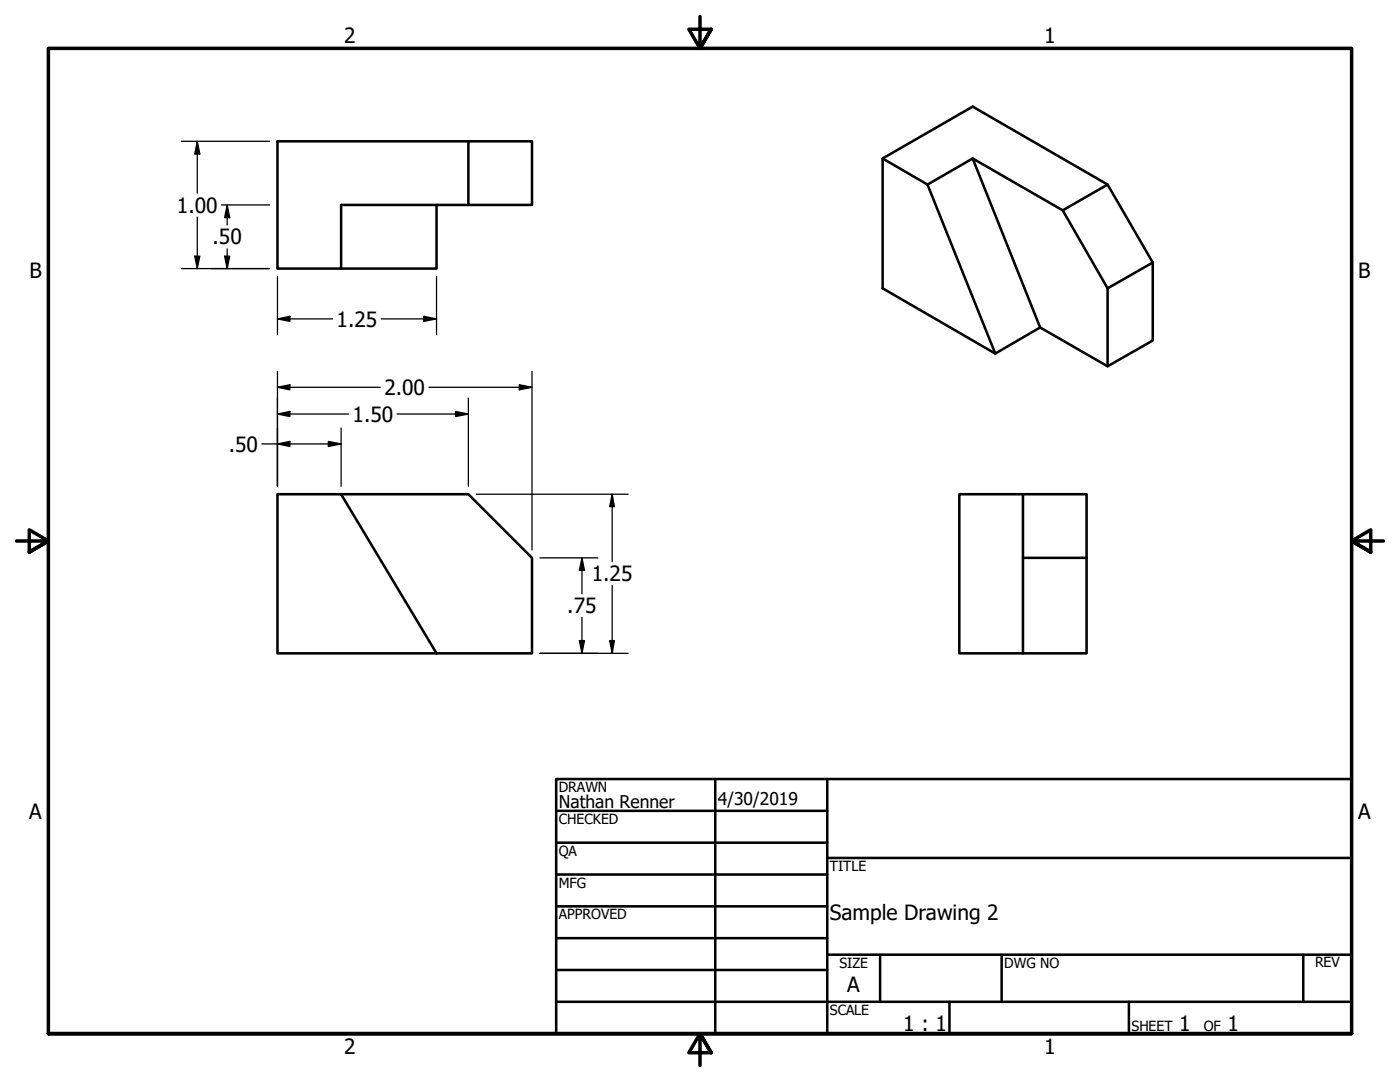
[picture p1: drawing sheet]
<svg xmlns="http://www.w3.org/2000/svg" width="279mm" height="216mm" viewBox="0 0 279 216" stroke-linecap="round" stroke-linejoin="round" font-family="sans-serif">
<!-- layer: Visible (ANSI) -->
<g fill="none" stroke="#000" stroke-width=".51">
<path d="M93.5 28.2v12.7h12.7v-12.7h-50.8v25.4h12.7v-12.7h25.4M176.1 31.6l9 5.2 9-5.2M185.1 36.8l13.5 33.7 9-5.2M221 36.8l-26.9-15.5-18 10.3v25.9l22.5 13M87.1 40.9v12.7h-19M212.1 42l8.9-5.2 9.1 15.6M212.1 42l-18-10.4 13.5 33.7 13.4 7.8M212.1 42l8.9 15.5M221 57.5l9.1-5.1v15.5l-9.1 5.2zM55.4 98.6h12.7l19 31.8h-31.7zM68.1 98.6h25.4l12.7 12.7v19.1h-19.1M204.2 98.6v12.7"/>
<path d="M204.2 111.3h12.7v19.1h-12.7zM216.9 111.3v-12.7h-25.4v31.8h12.7"/>
</g>
<!-- layer: Border (ANSI) -->
<path d="M139.7 3.3v6.4l-2.2-3.9h4.4l-2.2 3.9 2.2-3.9M3.3 107.9h6.4l-3.9-2.2v4.5l3.9-2.3-3.9 2.3M276.1 107.9h-6.4l3.9-2.2v4.5l-3.9-2.3 3.9 2.3M9.7 206.2v-196.5h260v196.5h-260h260M141.9 210.1l-2.2-3.9 2.2 3.9h-4.4l2.2-3.9v6.4" fill="none" stroke="#000" stroke-width=".7"/>
<!-- layer: Title (ANSI) -->
<g fill="none" stroke="#000" stroke-width=".51">
<path d="M111 155.4h158.7v50.8h-158.7zM142.7 155.4v50.8M165.1 155.4v50.8M111 161.8h54.1M111 168.1h54.1M111 174.5h54.1M165.1 171.2h104.6M111 180.8h54.1M111 187.2h54.1M111 193.5h54.1M111 199.9h158.7M165.1 190.5h104.6"/>
<path d="M175.6 190.5v9.4M189.5 199.9v6.3M199.9 190.5v9.4M225.3 199.9v6.3M260.1 190.5v9.4"/>
</g>
<!-- layer: Dimension (ANSI) -->
<g fill="none" stroke="#000" stroke-width=".25">
<path d="M36.2 28.2h17.6M39.4 28.2l.5 2.5h-1zM39.4 28.2v10.3M36.2 53.6h17.6M38.9 51.1h1l-.5 2.5zM39.4 43.3v10.3M44.2 40.9h9.6M44.8 51.1h1l-.5 2.5zM45.3 40.9l.5 2.5h-1zM45.3 40.9v4M45.3 49.7v3.9M55.4 55.2v11.6"/>
<path d="M87.1 55.2v11.6M55.4 77.3l2.4-.5v1zM55.4 63.6l2.4-.5v1zM55.4 74.1v22.9M55.4 77.3h20.5M55.4 63.6h11M76.1 63.6h11M84.6 63.1l2.5 .5-2.5 .5zM85.6 77.3h20.6M93.5 79.4v17.6M103.6 76.8l2.6 .5-2.6 .5zM106.2 74.1v35.6"/>
<path d="M52.3 88.6h15.8M55.4 88.6l2.4-.5v1zM55.4 82.6l2.4-.5v1zM55.4 82.6h14.1M65.5 88.1l2.6 .5-2.6 .5zM68.1 85.4v11.6M79.2 82.6h14.3M90.9 82.1l2.6 .5-2.6 .5zM95.1 98.6h30.2M122.2 98.6l.4 2.5h-.9zM122.2 98.6v13.5M107.8 111.3h11.5"/>
<path d="M116.1 111.3l.5 2.5h-1zM116.1 111.3v7.2M122.2 116.8v13.6M107.8 130.4h17.5M115.6 127.8h1l-.5 2.6zM116.1 123.2v7.2M121.7 127.8h.9l-.4 2.6z"/>
</g>
<g fill="#000">
<path d="M39.4 28.2l.5 2.5h-1z" fill-rule="evenodd"/>
<path d="M38.9 51.1h1l-.5 2.5z" fill-rule="evenodd"/>
<path d="M44.8 51.1h1l-.5 2.5z" fill-rule="evenodd"/>
<path d="M45.3 40.9l.5 2.5h-1z" fill-rule="evenodd"/>
<path d="M55.4 77.3l2.4-.5v1z" fill-rule="evenodd"/>
<path d="M55.4 63.6l2.4-.5v1z" fill-rule="evenodd"/>
<path d="M84.6 63.1l2.5 .5-2.5 .5z" fill-rule="evenodd"/>
<path d="M103.6 76.8l2.6 .5-2.6 .5z" fill-rule="evenodd"/>
<path d="M55.4 88.6l2.4-.5v1z" fill-rule="evenodd"/>
<path d="M55.4 82.6l2.4-.5v1z" fill-rule="evenodd"/>
<path d="M65.5 88.1l2.6 .5-2.6 .5z" fill-rule="evenodd"/>
<path d="M90.9 82.1l2.6 .5-2.6 .5z" fill-rule="evenodd"/>
<path d="M116.1 111.3l.5 2.5h-1z" fill-rule="evenodd"/>
<path d="M122.2 98.6l.4 2.5h-.9z" fill-rule="evenodd"/>
<path d="M115.6 127.8h1l-.5 2.6z" fill-rule="evenodd"/>
<path d="M121.7 127.8h.9l-.4 2.6z" fill-rule="evenodd"/>
</g>
<g font-size="4.2">
<text x="68.7" y="8.6">2</text>
<text x="208.4" y="8.6">1</text>
<text x="35.3" y="42.4">1.00</text>
<text x="42.4" y="48.8">.50</text>
<text x="5.9" y="55.5">B</text>
<text x="271.1" y="55.5">B</text>
<text x="67.2" y="65.2">1.25</text>
<text x="76.7" y="78.8">2.00</text>
<text x="70.4" y="84.1">1.50</text>
<text x="45.7" y="90.1">.50</text>
<text x="118.1" y="116">1.25</text>
<text x="113.2" y="122.3">.75</text>
<text x="5.8" y="163.4">A</text>
<text x="271" y="163.4">A</text>
<text x="165.6" y="183.5">Sample Drawing 2</text>
<text x="169.1" y="198">A</text>
<text x="180.3" y="205.7">1 : 1</text>
<text x="235.3" y="205.7">1</text>
<text x="245" y="205.7">1</text>
<text x="68.7" y="210.3">2</text>
<text x="208.4" y="210.3">1</text>
</g>
<g font-size="3.5">
<text x="111.5" y="161.2">Nathan Renner</text>
<text x="143.3" y="160.7">4/30/2019</text>
</g>
<g font-size="2.8">
<text x="111.5" y="158">DRAWN</text>
<text x="111.5" y="164.4">CHECKED</text>
<text x="111.5" y="170.8">QA</text>
<text x="165.6" y="173.7">TITLE</text>
<text x="111.5" y="177.1">MFG</text>
<text x="111.5" y="183.5">APPROVED</text>
<text x="167.5" y="193.1">SIZE</text>
<text x="200.4" y="193.1">DWG NO</text>
<text x="262.4" y="193">REV</text>
<text x="165.6" y="202.5">SCALE</text>
<text x="225.8" y="205.7">SHEET</text>
<text x="240.2" y="205.7">OF</text>
</g>
</svg>
